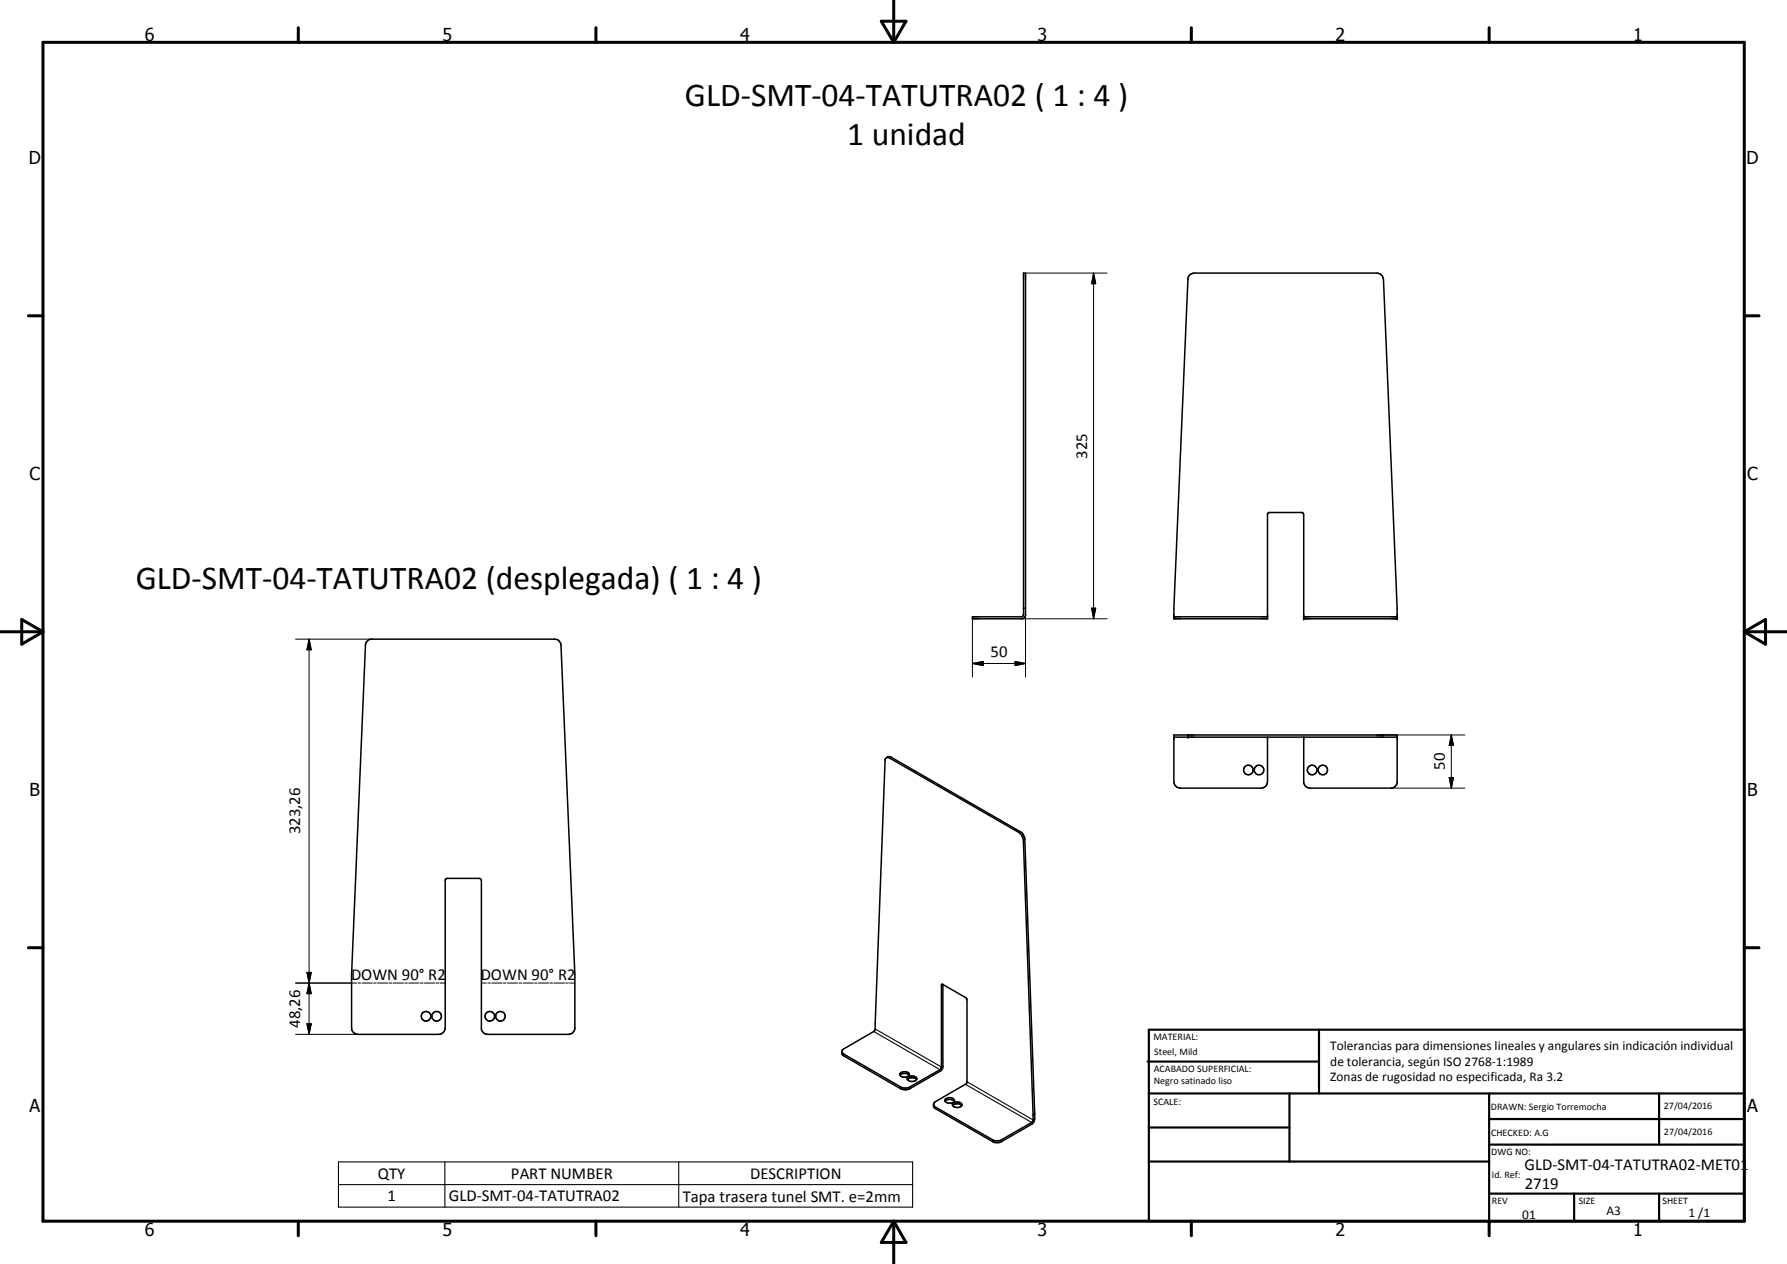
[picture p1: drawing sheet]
<svg xmlns="http://www.w3.org/2000/svg" width="420mm" height="297mm" viewBox="0 0 420 297" stroke-linecap="round" stroke-linejoin="round" font-family="sans-serif">
<g fill="none" stroke="#000" stroke-width=".35">
<path d="M240.7 64.2h.4v80.5l-.2 .3-.5 .4h-11.8v-.5h11.5l.3-.1 .3-.4zM279.7 64.6l1.1-.4h43a1.6 1.6 0 0 1 1.5 1.4l3.2 79.8h-22v-24.5l-.4-.5h-7.7l-.4 .4v24.6h-22l3.3-80.1zM86.2 150.8l.7-.5 .5-.1h43a1.52 1.52 0 0 1 1.5 1.4l3.3 77.3v13l-.7 .9-.8 .3h-19l-.9-.3-.5-.7-.1-35.2-.1-.3-.4-.2h-7.5l-.5 .4-.1 35.1a1.49 1.49 0 0 1-1.4 1.2h-19.1l-.8-.3a1.52 1.52 0 0 1-.6-1.2v-12.7l3.2-77.3zM240.7 142.9h.4M276 144.9h22M306.5 144.9h22M208.4 178.1l.5-.3 .6 .1 30.4 17.6a2.12 2.12 0 0 1 1 1.7l2.4 64.5M276 173.2h52.5M298 173.2v10.5a1.45 1.45 0 0 1-1.5 1.5h-19a1.52 1.52 0 0 1-1.5-1.5v-11h52.5v11.3a1.49 1.49 0 0 1-1.5 1.2h-19l-.8-.2-.7-1v-10.8M221.7 231.4v19.3l-.6 1-7.2 4.2-1 .2-.6-.1-14.3-8.2v-1l7.4-4.4 .4-.5 2.3-63.4 .3-.4 .3-.1 30.9 17.6 .8 1 .2 .8 2.3 64.6M221.7 231.4h-.4v19.3l-.3 .7-7.3 4.2-1.4 .1-13.9-8-.5-.4M221.7 231.4l5.3 3 .4 .5v19.5l-.3 .4-7.2 4.1-.4 .6"/>
<path d="M211.6 252.7a1.48 1.48 0 0 1 2.2 0M211.9 252a1.47 1.47 0 0 1 1.9 .5 1.27 1.27 0 0 1-2.2-.1zM213.4 253.7l.2-.2a1.49 1.49 0 0 1 1.8 .1l.1 .1M213.6 253a1.25 1.25 0 0 1 1.9 .6 1.31 1.31 0 0 1-2.2-.2zM219.5 259.5v.6l.4 .4 13.9 8 1.5-.1 7.3-4.2 .4-.4a2.33 2.33 0 0 0 .3-2.1M219.5 259.5l.4 .6 13.7 7.9 .5 .1 1.2-.1 7.3-4.2 .3-.5v-1.3M222.2 258.8a1.47 1.47 0 0 1 2.2 0M222.3 258.2a1.3 1.3 0 0 1 2.1 .5 1.34 1.34 0 0 1-2.2-.2zM224 259.8a1.47 1.47 0 0 1 2.1 0M224.1 259.2a1.22 1.22 0 0 1 2 .6 1.33 1.33 0 0 1-2.2-.2zM243.3 261.7l-.4 .3"/>
<circle cx="293.5" cy="180.9" r="1.13"/>
<circle cx="296" cy="180.9" r="1.13"/>
<circle cx="308.5" cy="181" r="1.14"/>
<circle cx="311" cy="181" r="1.13"/>
<circle cx="100.2" cy="238.8" r="1.13"/>
<circle cx="102.7" cy="238.8" r="1.14"/>
<circle cx="115.2" cy="238.8" r="1.13"/>
<circle cx="117.7" cy="238.8" r="1.14"/>
</g>
<g fill="#000">
<circle cx="306.5" cy="144.9" r=".18"/>
<circle cx="306.5" cy="145.4" r=".18"/>
<circle cx="328.5" cy="145.4" r=".18"/>
<circle cx="328.5" cy="144.9" r=".18"/>
<circle cx="276" cy="173.2" r=".18"/>
<circle cx="279.3" cy="172.7" r=".18"/>
<circle cx="279.3" cy="173.2" r=".18"/>
<circle cx="298" cy="173.2" r=".18"/>
<circle cx="306.5" cy="173.2" r=".18"/>
<circle cx="328.5" cy="173.2" r=".18"/>
<circle cx="221.7" cy="231.4" r=".18"/>
</g>
<g fill="none" stroke="#000" stroke-width=".25">
<path d="M209.5 177.9l-.3 .2M239.9 195.5l-.3 .1M240.9 197.2l-.3 .2M221.7 231.4l-.4 .2M198.4 247.7v.4M205.4 242.4l15.6 9M205.8 241.8l15.5 8.9M211.8 255.4v.5M213.9 255.4v.5M227 254.8l15.6 9v.4M227.4 254.2l15.5 9 .4-.2M79.6 273h135v10.7h-135z"/>
<path d="M79.6 278.4h135M104.6 273v10.7M159.6 273v10.7M219.9 260.1v.4M233.4 267.8v.5M235.5 267.8v.5"/>
</g>
<g fill="none" stroke="#000" stroke-width=".24">
<path d="M241.1 64.2h19.2M257.1 64.2l.5 2.5h-.9zM257.1 64.2v81.2M69.5 150.2h17.9M72.7 150.2l.5 2.5h-1zM72.7 150.2v92.9M228.6 155.9l2.6-.5v1zM228.6 155.9h12.5M228.6 145.4v13.7M238.7 155.4l2.4 .5-2.4 .5zM240.1 145.4h20.2M241.1 142.9v16.2"/>
<path d="M256.7 142.9h.9l-.5 2.5zM323.8 172.7h20.6M341.2 172.7l.5 2.5h-1zM341.2 172.7v12.5M327 185.2h17.4M340.7 182.7h1l-.5 2.5zM69.5 231h14.4M72.2 228.5h1l-.5 2.5zM72.2 228.5l1 5h-1l1-5zM72.7 231l.5 2.5h-1zM84.2 231h.6M85.1 231h2.4"/>
<path d="M87.8 231h.7M88.8 231h2.4M91.5 231h.6M92.4 231h2.5M95.2 231h.6M96.1 231h2.4M98.8 231h.7M99.8 231h2.4M102.5 231h.7M103.5 231h1.2M113.2 231h1.2M114.7 231h.6"/>
<path d="M115.6 231h2.5M118.4 231h.5M119.3 231h2.4M122 231h.6M123 231h2.4M125.7 231h.6M126.6 231h2.5M129.4 231h.6M130.2 231h2.5M133 231h.6M133.9 231h1.3M69.5 243.1h14.6"/>
<path d="M72.2 240.6h1l-.5 2.5z"/>
</g>
<g fill="none" stroke="#000" stroke-width=".71">
<path d="M10.1 9.9h400v277.1h-400zM70.1 6.5v3.4M140.1 6.5v3.4M207.2 5h5.8l-2.9 4.9zM210.1 0v9.9M280.1 6.5v3.4M350.1 6.5v3.4M6.7 74.2h3.4M410.1 74.2h3.5M.1 148.5h10M5.1 145.6l5 2.9-5 2.9zM410.1 148.5h10"/>
<path d="M410.1 148.5l5-2.9v5.8zM6.7 222.7h3.4M410.1 222.7h3.5M70.1 287v3.4M140.1 287v3.4M210.1 287v10M210.1 287l2.9 5h-5.8zM280.1 287v3.4M350.1 287v3.4"/>
</g>
<g fill="none" stroke="#000" stroke-width=".51">
<path d="M269.8 249.5h40.3M270.1 242h140v45h-140zM270.1 257h140M303.2 257v16M310.1 242v15M350.1 257v30M390.1 257v12M270.1 265h33.1M270.1 273h80M350.1 269h60M350.1 263h60M350.1 280.5h60"/>
<path d="M370.1 280.5v6.5M390.1 280.5v6.5"/>
</g>
<path d="M257.1 64.2l.5 2.5h-.9zM72.7 150.2l.5 2.5h-1zM228.6 155.9l2.6-.5v1zM238.7 155.4l2.4 .5-2.4 .5zM256.7 142.9h.9l-.5 2.5zM341.2 172.7l.5 2.5h-1zM340.7 182.7h1l-.5 2.5zM72.2 228.5h1l-.5 2.5zM72.7 231l.5 2.5h-1zM72.2 240.6h1l-.5 2.5z" fill="#000"/>
<g font-size="7.9">
<text x="161" y="25">GLD-SMT-04-TATUTRA02 ( 1 : 4 )</text>
<text x="199.2" y="34">1 unidad</text>
<text x="31.9" y="138.5">GLD-SMT-04-TATUTRA02 (desplegada) ( 1 : 4 )</text>
</g>
<g font-size="4.2">
<text x="34" y="9.6">6</text>
<text x="104" y="9.6">5</text>
<text x="174" y="9.6">4</text>
<text x="244" y="9.6">3</text>
<text x="314" y="9.6">2</text>
<text x="384" y="9.6">1</text>
<text x="6.8" y="38.7">D</text>
<text x="410.6" y="38.7">D</text>
<text x="7" y="112.9">C</text>
<text x="410.8" y="112.9">C</text>
<text x="7" y="187.1">B</text>
<text x="410.8" y="187.1">B</text>
<text x="7" y="261.4">A</text>
<text x="410.8" y="261.4">A</text>
<text x="34" y="290.4">6</text>
<text x="104" y="290.4">5</text>
<text x="174" y="290.4">4</text>
<text x="244" y="290.4">3</text>
<text x="314" y="290.4">2</text>
<text x="384" y="290.4">1</text>
</g>
<g font-size="3.9">
<text x="255.6" y="107.8" transform="rotate(-90 255.6 107.8)">325</text>
<text x="232.9" y="154.3">50</text>
<text x="339.7" y="181" transform="rotate(-90 339.7 181)">50</text>
<text x="70.6" y="196.1" transform="rotate(-90 70.6 196.1)">323,26</text>
<text x="82.5" y="230.2">DOWN 90° R2</text>
<text x="113" y="230.2">DOWN 90° R2</text>
<text x="70.6" y="241.6" transform="rotate(-90 70.6 241.6)">48,26</text>
<text x="358.5" y="275">GLD-SMT-04-TATUTRA02-MET01</text>
<text x="88.8" y="277">QTY</text>
<text x="120.1" y="277">PART NUMBER</text>
<text x="176.3" y="277">DESCRIPTION</text>
<text x="358.5" y="279.4">2719</text>
<text x="91.1" y="282.3">1</text>
<text x="105.5" y="282.3">GLD-SMT-04-TATUTRA02</text>
<text x="160.5" y="282.4">Tapa trasera tunel SMT. e=2mm</text>
</g>
<g font-size="3.1">
<text x="312.7" y="246.8">Tolerancias para dimensiones lineales y angulares sin indicación individual</text>
<text x="312.7" y="250.4">de tolerancia, según ISO 2768-1:1989</text>
<text x="312.7" y="254">Zonas de rugosidad no especificada, Ra 3.2</text>
<text x="357.9" y="286.4">01</text>
<text x="377.7" y="285.6">A3</text>
<text x="397" y="285.9">1 /1</text>
</g>
<g font-size="2.4">
<text x="271.2" y="244.4">MATERIAL:</text>
<text x="271.3" y="252">ACABADO SUPERFICIAL:</text>
<text x="271.4" y="247.9">Steel, Mild</text>
<text x="271.3" y="254.6">Negro satinado liso</text>
<text x="271.2" y="259.7">SCALE:</text>
<text x="350.6" y="260.8">DRAWN: Sergio Torremocha</text>
<text x="391.2" y="260.6">27/04/2016</text>
<text x="350.6" y="267">CHECKED: A.G</text>
<text x="391.2" y="266.7">27/04/2016</text>
<text x="350.6" y="271.4">DWG NO:</text>
<text x="350.8" y="276.9">Id. Ref:</text>
<text x="350.8" y="282.8">REV</text>
<text x="371.2" y="282.9">SIZE</text>
<text x="390.9" y="282.9">SHEET</text>
</g>
</svg>
